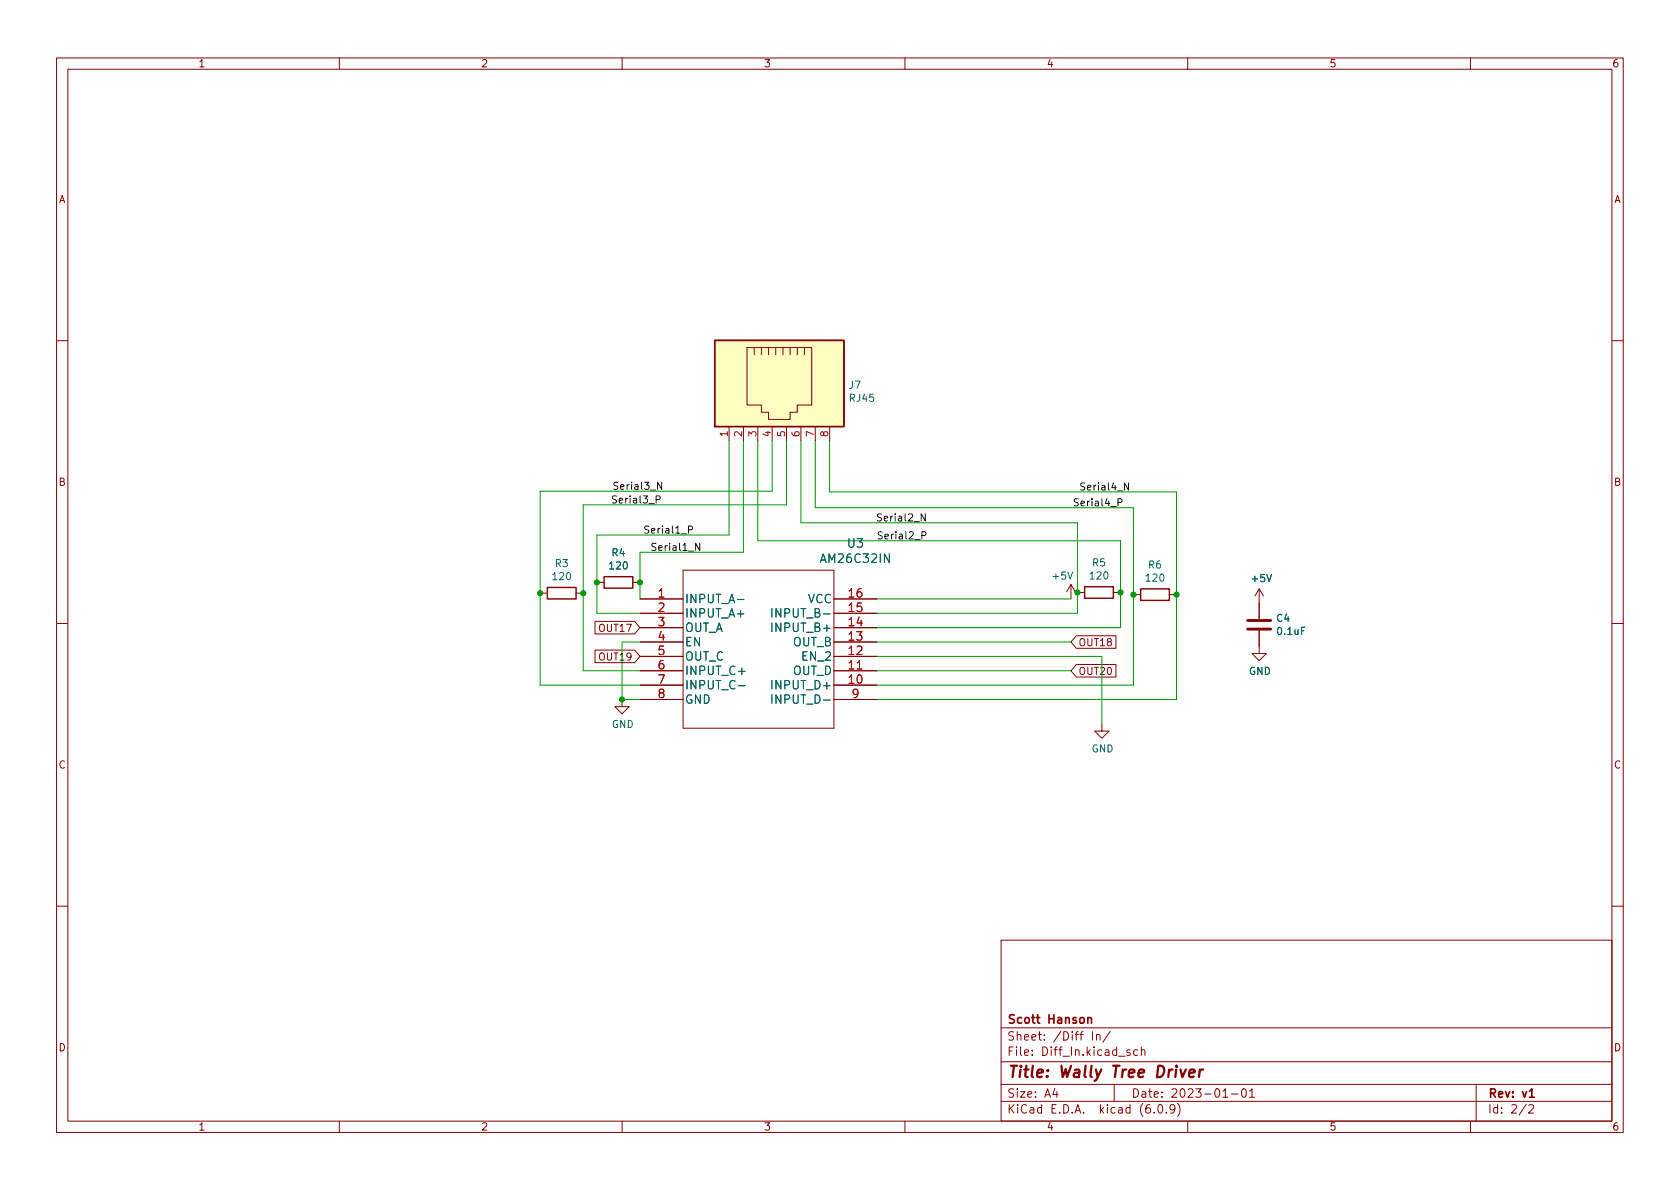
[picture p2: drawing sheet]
<svg xmlns="http://www.w3.org/2000/svg" width="297mm" height="210mm" viewBox="0 0 297 210" stroke-linecap="round" stroke-linejoin="round" font-family="sans-serif">
<g fill="none" stroke="#840000" stroke-width=".18">
<path d="M10 10.2h277v190.1h-277zM12 12.2h273v186.1h-273zM60 10.2v2M110 10.2v2M160 10.2v2M210 10.2v2M260 10.2v2M10 60.2h2M128.9 75.4v2.6M131.4 75.4v2.6M132.1 61.5h11.4v10.1h-2.5v1.3h-1.3v1.3h-3.8v-1.3h-1.3v-1.3h-2.5zM133.3 61.5v1.2"/>
<path d="M134 75.4v2.6M134.6 61.5v1.2M135.9 61.5v1.2M136.5 75.4v2.6M137.2 61.5v1.2M138.4 61.5v1.2M139.1 75.4v2.6M139.7 61.5v1.2M141 61.5v1.2M141.6 75.4v2.6M142.2 61.5v1.2M144.1 75.4v2.6"/>
<path d="M146.7 75.4v2.6M285 60.2h2M10 110.2h2M95.5 104.9h1.3M101.9 104.9h1.2M105.2 109.9h7l1 1.1-1 1.1h-7zM105.2 115h7l1 1.1-1 1.1h-7zM105.5 103h1.3M111.9 103h1.3M113.2 105.9h7.6M113.2 118.6h7.6M113.2 116.1h7.6"/>
<path d="M113.2 113.5h7.6M113.2 111h7.6M113.2 108.5h7.6M120.8 100.8h26.6zM120.8 100.8v28M147.4 100.8v28M147.4 105.9h7.7M147.4 118.6h7.7M147.4 116.1h7.7M147.4 113.5h7.7M147.4 111h7.7M147.4 108.5h7.7"/>
<path d="M189.4 103.4l-.8 1.2M189.4 103.4v2.5M189.4 103.4l.7 1.2M190.3 117.5h7v2.2h-7l-.9-1.1zM190.3 112.4h7v2.2h-7l-.9-1.1zM190.5 104.8h1.3M196.8 104.8h1.3M200.4 105.2h1.3M206.8 105.2h1.2M222.6 111.5v4.1h1.3l-1.3 1.2-1.2-1.2h1.2M222.6 104.1v5.4M222.6 104.1l-.7 1.3"/>
<path d="M222.6 104.1l.8 1.3M285 110.2h2M110 123.7v1.3h1.3l-1.3 1.2-1.3-1.2h1.3M113.2 121.2h7.6M113.2 123.7h7.6M120.8 128.8h26.6zM147.4 121.2h7.7M147.4 123.7h7.7M194.8 128v1.3h1.3l-1.3 1.3-1.3-1.3h1.3M10 160.2h2M177 166.3h108v32h-108zM285 160.2h2"/>
<path d="M60 198.3v2M110 198.3v2M160 198.3v2M177 194.8h108M177 191.8h108M177 187.8h108M177 181.8h108M186.5 192.5l-.4 1h1M186.9 193v1M193.1 182.4v1.5M193.9 183.1l.2-.2 .3 .1 .1 .9M193.9 182.9v1"/>
<path d="M196.3 182.4l-1.3 1.9M197 191.8v3M199.8 185.7l-.4-.1-.2 .2 .1 .3 .5 .1v.4h-.6M201.1 185.7l-.4-.1-.3 .3v.4l.2 .3h.5M201.8 185.8l.2-.2 .4 .1v.9M201.8 185.1v1.5M204.1 196.7v.1M204.9 195.4l.2-.1a.81 .81 0 0 1 .6 .7 .81 .81 0 0 1-.3 .8h-.2a.81 .81 0 0 1-.6-.6 .81 .81 0 0 1 .3-.8zM206.2 196.7v.1M207.7 196l-.3 .3h-.3l-.2-.3 .1-.6 .4-.1 .2 .2a.99 .99 0 0 1-.3 1.3h-.3M208.2 195.1a1.72 1.72 0 0 1 0 2.3M210 198.3v2"/>
<path d="M216.2 193l.4-.5v1.5M216.2 194h.9M217.7 193.5h1.2M219.7 192.6l.2-.1a.81 .81 0 0 1 .5 .7 .81 .81 0 0 1-.3 .8h-.1a.81 .81 0 0 1-.6-.6 .81 .81 0 0 1 .3-.8zM220.9 193l.5-.5v1.5M220.9 194h.9M260 198.3v2M261 191.8v6.5M269.9 195.3l-1.3 1.9M270.3 195.5l.6-.2 .2 .2 .1 .3-1 1h1"/>
</g>
<path d="M192.3 179.9v1M192.3 180.1l.3-.2 .3 .1 .1 .9M270.4 193l.4-.5v1.5M270.4 194h.9" fill="none" stroke="#840000" stroke-width=".3"/>
<path d="M208.7 189.1l.3 1.4 .7-1.4M210.3 189.8l.9-.2v-.4l-.2-.1-.6 .1-.2 1 .3 .3 .5-.1M212.2 189.1l-.2 1.4M212.7 189.1l-.4 .1-.2 .3" fill="none" stroke="#840000" stroke-width=".4"/>
<path d="M126.4 60.2h22.8v15.2h-22.8zM96.8 103.9h5.1v2h-5.1zM106.8 102h5.1v2h-5.1zM191.8 103.8h5v2h-5zM201.7 104.1h5.1v2.1h-5.1z" fill="none" stroke="#840000" stroke-width=".25"/>
<path d="M220.6 111.2h4.1M220.6 109.7h4.1" fill="none" stroke="#840000" stroke-width=".51"/>
<path d="M130.4 106h1.1M136.5 107.6v1.5M136.5 110.2v1.5M130.6 121.3h1.1M136.5 120.3v1.5M136.5 122.9v1.5" fill="none" stroke="#006464" stroke-width=".18"/>
<path d="M126.4 60.2h22.8v15.2h-22.8z" fill="#ffffc2" stroke="#ffffc2" stroke-width=".18"/>
<path d="M116 88.3h.6l.1-.2v-.3l-.7-.1v1.3M117 85.3v1.2l-.7-1.2v1.2M121.7 93.7l.6-.1 .1-.2v-.3l-.7-.1v1.3M123.7 96.1v1.2l-.7-1.2v1.2M163 94.7l.6-.1 .1-.1v-.3l-.7-.2v1.3M163.6 90.9v1.2l-.7-1.2v1.2M197.7 88.9l.6-.1 .1-.2-.1-.3-.6-.1v1.3M199.5 85.4v1.3l-.7-1.3v1.3" fill="none" stroke="#0f0f0f" stroke-width=".18"/>
<g fill="none" stroke="#009600" stroke-width=".18">
<path d="M128.9 78v16.6h-23.4v13.9h7.7M131.4 78v19.7h-18.2v8.2M134 78v17.6h64.1v15.4h-43M136.5 78v8.9h-41v34.3h17.7M139.1 78v11.3h-36v29.3h10.1M141.6 78v14.5h48.9v16h-35.4M144.1 78v11.8h56.3v31.4h-45.3M146.7 78v9h61.3v36.7h-52.9M113.2 113.5h-3.2v10.2h3.2M155.1 116.1h39.7v11.9M155.1 105.9h34.3M155.1 113.5h34.3"/>
<path d="M155.1 118.6h34.3"/>
</g>
<g fill="#009600" stroke="#009600" stroke-width=".18">
<circle cx="198.1" cy="104.8" r=".46"/>
<circle cx="190.5" cy="104.8" r=".46"/>
<circle cx="208" cy="105.2" r=".46"/>
<circle cx="200.4" cy="105.2" r=".46"/>
<circle cx="110" cy="123.7" r=".46"/>
<circle cx="113.2" cy="103" r=".46"/>
<circle cx="95.5" cy="104.9" r=".46"/>
<circle cx="105.5" cy="103" r=".46"/>
<circle cx="103.1" cy="104.9" r=".46"/>
</g>
<text font-size="2.8" fill="#840000" x="178" y="190.6">Title: Wally Tree Driver</text>
<g font-size="2.1" fill="#006464">
<text x="145.4" y="99.5">AM26C32IN</text>
<text x="149.9" y="96.8">U3</text>
<text x="121" y="106.7">INPUT_A-</text>
<text x="142.8" y="106.7">VCC</text>
<text x="121" y="109.2">INPUT_A+</text>
<text x="121" y="111.7">OUT_A</text>
<text x="137" y="111.7">INPUT_B+</text>
<text x="137.6" y="109.2">INPUT_B-</text>
<text x="121" y="114.3">EN</text>
<text x="121" y="116.8">OUT_C</text>
<text x="121" y="119.4">INPUT_C+</text>
<text x="140.1" y="119.4">OUT_D</text>
<text x="140.1" y="114.3">OUT_B</text>
<text x="142" y="116.8">EN_2</text>
<text x="121" y="121.9">INPUT_C-</text>
<text x="121" y="124.4">GND</text>
<text x="137" y="121.9">INPUT_D+</text>
<text x="137.6" y="124.4">INPUT_D-</text>
</g>
<g font-size="2.1" fill="#a90000">
<text x="116.4" y="105.7">1</text>
<text x="150.1" y="105.7">16</text>
<text x="116.4" y="108.2">2</text>
<text x="116.4" y="110.7">3</text>
<text x="116.4" y="113.3">4</text>
<text x="150.1" y="113.3">13</text>
<text x="150.1" y="110.7">14</text>
<text x="150.1" y="108.2">15</text>
<text x="116.4" y="115.8">5</text>
<text x="116.4" y="118.4">6</text>
<text x="150.1" y="118.4">11</text>
<text x="150.1" y="115.8">12</text>
<text x="116.4" y="120.9">7</text>
<text x="116.4" y="123.4">8</text>
<text x="150.1" y="120.9">10</text>
<text x="150.7" y="123.4">9</text>
</g>
<g font-size="2.1" fill="#840000">
<text x="178" y="184">Sheet: /Diff In/</text>
<text x="178" y="181">Scott Hanson</text>
<text x="178" y="186.7">File: Diff_In.kicad_sch</text>
<text x="178" y="196.9">KiCad E.D.A. kicad (6.0.9)</text>
<text x="178" y="194.1">Size: A4</text>
<text x="200" y="194.1">Date: 2023-01-01</text>
<text x="263" y="194.1">Rev: v1</text>
<text x="263" y="196.9">Id: 2/2</text>
</g>
<g font-size="1.8" fill="#840000">
<text x="35" y="11.9">1</text>
<text x="85" y="11.9">2</text>
<text x="135" y="11.9">3</text>
<text x="185" y="11.9">4</text>
<text x="235" y="11.9">5</text>
<text x="285" y="11.9">6</text>
<text x="10.3" y="35.9">A</text>
<text x="285.3" y="35.9">A</text>
<text x="10.3" y="85.9">B</text>
<text x="285.3" y="85.9">B</text>
<text x="106.2" y="111.7">OUT17</text>
<text x="106.2" y="116.8">OUT19</text>
<text x="190.6" y="119.3">OUT20</text>
<text x="190.6" y="114.3">OUT18</text>
<text x="10.3" y="135.9">C</text>
<text x="285.3" y="135.9">C</text>
<text x="10.3" y="185.9">D</text>
<text x="285.3" y="185.9">D</text>
<text x="35" y="199.9">1</text>
<text x="85" y="199.9">2</text>
<text x="135" y="199.9">3</text>
<text x="185" y="199.9">4</text>
<text x="235" y="199.9">5</text>
<text x="285" y="199.9">6</text>
</g>
<g font-size="1.8" fill="#006464">
<text x="150.2" y="68.7">J7</text>
<text x="150.3" y="71">RJ45</text>
<text x="98.2" y="100.3">R3</text>
<text x="107.9" y="100.7">120</text>
<text x="108.2" y="98.4">R4</text>
<text x="193.2" y="100.1">R5</text>
<text x="203.1" y="100.5">R6</text>
<text x="97.8" y="102.6">120</text>
<text x="186.2" y="102.5">+5V</text>
<text x="192.8" y="102.5">120</text>
<text x="202.7" y="102.8">120</text>
<text x="221.4" y="102.9">+5V</text>
<text x="225.7" y="110">C4</text>
<text x="226" y="112.3">0.1uF</text>
<text x="220.8" y="119.3">GND</text>
<text x="108.1" y="128.7">GND</text>
<text x="193" y="133">GND</text>
</g>
<g font-size="1.8" fill="#a90000">
<text x="128.7" y="77.2" transform="rotate(-90 128.7 77.2)">1</text>
<text x="131.2" y="77.2" transform="rotate(-90 131.2 77.2)">2</text>
<text x="133.7" y="77.2" transform="rotate(-90 133.7 77.2)">3</text>
<text x="136.3" y="77.2" transform="rotate(-90 136.3 77.2)">4</text>
<text x="138.8" y="77.2" transform="rotate(-90 138.8 77.2)">5</text>
<text x="141.4" y="77.2" transform="rotate(-90 141.4 77.2)">6</text>
<text x="143.9" y="77.2" transform="rotate(-90 143.9 77.2)">7</text>
<text x="146.4" y="77.2" transform="rotate(-90 146.4 77.2)">8</text>
</g>
<g font-size="1.8" fill="#0f0f0f">
<text x="107.9" y="89">Serial3_P</text>
<text x="108.2" y="86.6">Serial3_N</text>
<text x="189.6" y="89.5">Serial4_P</text>
<text x="190.8" y="86.7">Serial4_N</text>
<text x="113.7" y="94.3">Serial1_P</text>
<text x="154.8" y="92.2">Serial2_N</text>
<text x="154.9" y="95.4">Serial2_P</text>
<text x="114.9" y="97.4">Serial1_N</text>
</g>
</svg>
